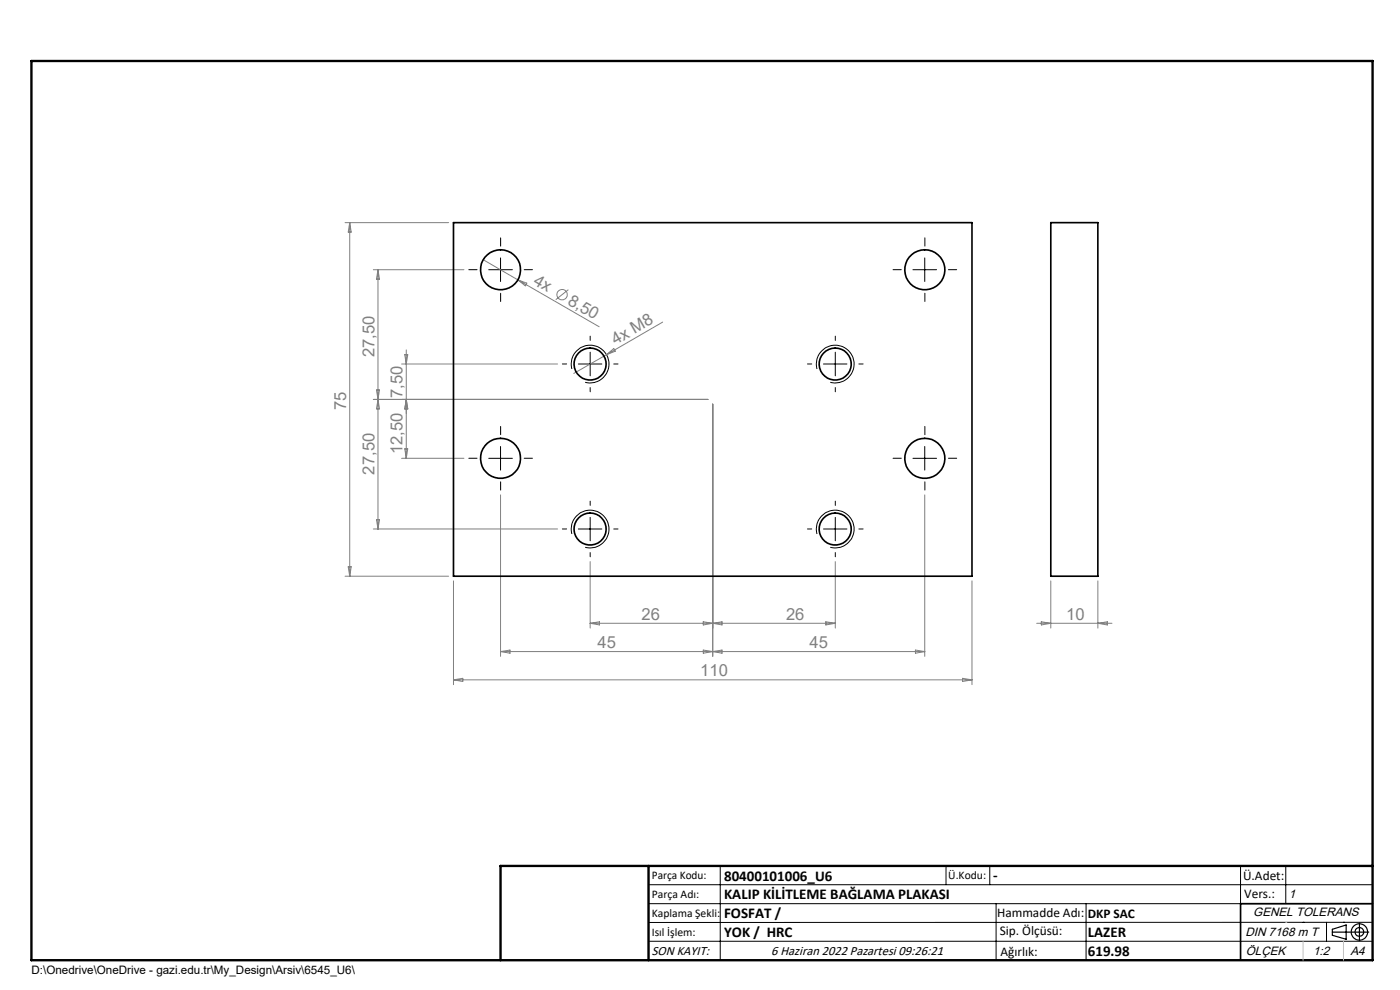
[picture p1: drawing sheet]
<svg xmlns="http://www.w3.org/2000/svg" width="297mm" height="210mm" viewBox="0 0 297 210" stroke-linecap="round" stroke-linejoin="round" font-family="sans-serif">
<g fill="none" stroke="#808080" stroke-width=".21">
<path d="M73.2 47.2h22M74.2 47.2v75M74.2 47.2l.3 2h-.6zM79.2 57.2h19.2M80.2 57.2v55M80.2 57.2l.3 2h-.6zM102.5 55.1l7.4 4.3M109.9 59.4l17.2 9.9M109.9 59.4l1.9 .7-.4 .5zM85.2 77.2h33.1M85.9 75.2h.6l-.3 2zM86.2 74.2v23"/>
<path d="M120.6 61.4l-2.7 2.2M128.7 75.2l-7 4M128.7 75.2l1.5-1.3 .3 .6zM140.6 68.3l-11.9 6.9M79.2 84.7h71M79.9 82.7h.6l-.6 4h.6zM85.2 97.2h13.2M85.9 95.2h.6l-.3 2zM86.2 84.7l.3 2h-.6zM151.2 85.7v53.5M79.2 112.2h39.1M79.9 110.2h.6l-.3 2z"/>
<path d="M106.2 105v34.2M125.2 119.1v14.1M177.2 119.1v14.1M196.2 105v34.2M73.2 122.2h22M73.9 120.2h.6l-.3 2zM96.2 123.2v22M106.2 138.2h90M106.2 138.2l2-.3v.7zM125.2 132.2h52M125.2 132.2l2-.3v.7zM149.2 131.9l2 .3-2 .4z"/>
<path d="M149.2 137.9l2 .3-2 .4zM151.2 132.2l2-.3v.7zM151.2 138.2l2-.3v.7zM175.2 131.9l2 .3-2 .4zM194.2 137.9l2 .3-2 .4zM206.2 123.2v22M219.9 132.2h16M220.9 131.9l2 .3-2 .4zM222.9 123.2v10M232.9 123.2v10M232.9 132.2l2-.3v.7zM96.2 144.2h110"/>
<path d="M96.2 144.2l2-.3v.7zM204.2 143.9l2 .3-2 .4z"/>
<circle cx="119.2" cy="62.5" r="1.1"/>
</g>
<g fill="none" stroke="#000" stroke-width=".21">
<path d="M103.7 57.2h5M106.2 54.7v5M193.7 57.2h5M196.2 54.7v5M121.3 78.3a4 4 0 0 1 3.5-5.1 4 4 0 0 1 4.4 4.4 4 4 0 0 1-5.1 3.5M122.7 77.2h5M125.2 74.7v5M173.3 78.3a4 4 0 0 1 3.5-5.1 4 4 0 0 1 4.4 4.4 4 4 0 0 1-5.1 3.5M174.7 77.2h5M177.2 74.7v5M103.7 97.2h5M106.2 94.7v5"/>
<path d="M193.7 97.2h5M196.2 94.7v5M121.3 113.3a4 4 0 0 1 3.5-5.1 4 4 0 0 1 4.4 4.4 4 4 0 0 1-5.1 3.5M122.7 112.2h5M125.2 109.7v5M173.3 113.3a4 4 0 0 1 3.5-5.1 4 4 0 0 1 4.4 4.4 4 4 0 0 1-5.1 3.5M174.7 112.2h5M177.2 109.7v5M137.6 187.7h153.6M137.6 191.7h153.6M137.6 199.7h153.6M152.8 183.7v20"/>
<path d="M200.7 183.7v4M210 183.7v4M211.3 191.7v12M230.4 191.7v12M263.2 183.7v20M272.8 183.7v8M276.4 195.6h.1M281.4 195.6v4.1M285 195.6h.1M291.2 195.6l-153.6 .1"/>
</g>
<g fill="none" stroke="#000" stroke-width=".25">
<path d="M282.6 197.7h7.8M282.6 197.1l3-.9v3l-3-.8zM288.4 195.8v3.8M106.2 203.7h185"/>
<circle cx="288.4" cy="197.7" r="1.74"/>
<circle cx="288.4" cy="197.7" r=".93"/>
</g>
<g fill="none" stroke="#000" stroke-width=".21" stroke-dasharray="15.2 1.3 1.3 1.3">
<path d="M101.2 57.2h-1.7M106.2 52.2v-1.7M111.2 57.2h1.8M191.2 57.2h-1.7M196.2 52.2v-1.7M201.2 57.2h1.8M106.2 62.2v1.8M120.2 77.2h-.9M125.2 72.2v-.9M130.2 77.2h.9M172.2 77.2h-.9M177.2 72.2v-.9"/>
<path d="M182.2 77.2h.9M196.2 62.2v1.8M101.2 97.2h-1.7M106.2 92.2v-1.7M111.2 97.2h1.8M125.2 82.2v.9M177.2 82.2v.9M191.2 97.2h-1.7M196.2 92.2v-1.7M201.2 97.2h1.8M106.2 102.2v1.8M120.2 112.2h-.9"/>
<path d="M125.2 117.2v.9M125.2 107.2v-.9M130.2 112.2h.9M172.2 112.2h-.9M177.2 117.2v.9M177.2 107.2v-.9M182.2 112.2h.9M196.2 102.2v1.8"/>
</g>
<g fill="none" stroke="#000" stroke-width=".35">
<path d="M96.2 47.2h110v75h-110zM222.9 47.2h10v75h-10zM291.2 191.7h-28v12"/>
<circle cx="106.2" cy="57.2" r="4.3"/>
<circle cx="196.2" cy="57.2" r="4.3"/>
<circle cx="125.2" cy="77.2" r="3.4"/>
<circle cx="177.2" cy="77.2" r="3.4"/>
<circle cx="106.2" cy="97.2" r="4.3"/>
<circle cx="196.2" cy="97.2" r="4.3"/>
<circle cx="125.2" cy="112.2" r="3.4"/>
<circle cx="177.2" cy="112.2" r="3.4"/>
</g>
<path d="M6.7 12.9h284.5v190.8h-284.5zM137.6 183.7v20M291.2 183.7h-185v20" fill="none" stroke="#000" stroke-width=".5"/>
<path d="M276.4 199.7v4M285 199.7v4" fill="none" stroke="#c0c0c0" stroke-width=".21"/>
<path d="M272.8 195.6h.1" fill="none" stroke="#c0c0c0" stroke-width=".25"/>
<g font-size="3.5" fill="#808080">
<text x="112.9" y="60.2" transform="rotate(30 112.9 60.2)">4x</text>
<text x="120.2" y="64.4" transform="rotate(30 120.2 64.4)">8,50</text>
<text x="79.4" y="75.8" transform="rotate(-90 79.4 75.8)">27,50</text>
<text x="130.5" y="73.2" transform="rotate(-30 130.5 73.2)">4x M8</text>
<text x="73.4" y="87" transform="rotate(-90 73.4 87)">75</text>
<text x="85.4" y="84.4" transform="rotate(-90 85.4 84.4)">7,50</text>
<text x="79.4" y="100.7" transform="rotate(-90 79.4 100.7)">27,50</text>
<text x="85.4" y="96.4" transform="rotate(-90 85.4 96.4)">12,50</text>
<text x="136.1" y="131.4">26</text>
<text x="166.8" y="131.4">26</text>
<text x="226.2" y="131.4">10</text>
<text x="126.7" y="137.4">45</text>
<text x="171.7" y="137.4">45</text>
<text x="148.6" y="143.4">110</text>
</g>
<g font-size="3.2">
<text x="153.6" y="186.8">80400101006_U6</text>
<text x="153.6" y="190.8">KALIP KİLİTLEME BAĞLAMA PLAKASI</text>
<text x="210.7" y="186.6">-</text>
<text x="153.6" y="194.8">FOSFAT /</text>
<text x="153.6" y="198.8">YOK / HRC</text>
<text x="230.8" y="198.7">LAZER</text>
<text x="230.8" y="202.8">619.98</text>
</g>
<g font-size="2.8">
<text x="263.7" y="186.7">Ü.Adet:</text>
<text x="263.9" y="190.5">Vers.:</text>
<text x="211.5" y="194.5">Hammadde Adı:</text>
<text x="230.8" y="194.7">DKP SAC</text>
<text x="138.3" y="202.6">SON KAYIT:</text>
<text x="163.6" y="202.6">6 Haziran 2022 Pazartesi 09:26:21</text>
<text x="212.1" y="198.4">Sip. Ölçüsü:</text>
<text x="212.2" y="202.7">Ağırlık:</text>
</g>
<g font-size="2.6">
<text x="273.4" y="190.4">1</text>
<text x="265.9" y="194.4">GENEL TOLERANS</text>
<text x="264.2" y="198.5">DIN 7168 m T</text>
<text x="264.3" y="202.6">ÖLÇEK</text>
<text x="278.5" y="202.6">1:2</text>
<text x="286.5" y="202.6">A4</text>
</g>
<g font-size="2.5">
<text x="138.3" y="186.4">Parça Kodu:</text>
<text x="138.3" y="190.5">Parça Adı:</text>
<text x="201.2" y="186.5">Ü.Kodu:</text>
<text x="138.3" y="194.5">Kaplama Şekli:</text>
<text x="138.3" y="198.6">Isıl İşlem:</text>
<text x="6.7" y="206.7">D:\Onedrive\OneDrive - gazi.edu.tr\My_Design\Arsiv\6545_U6\</text>
</g>
</svg>
